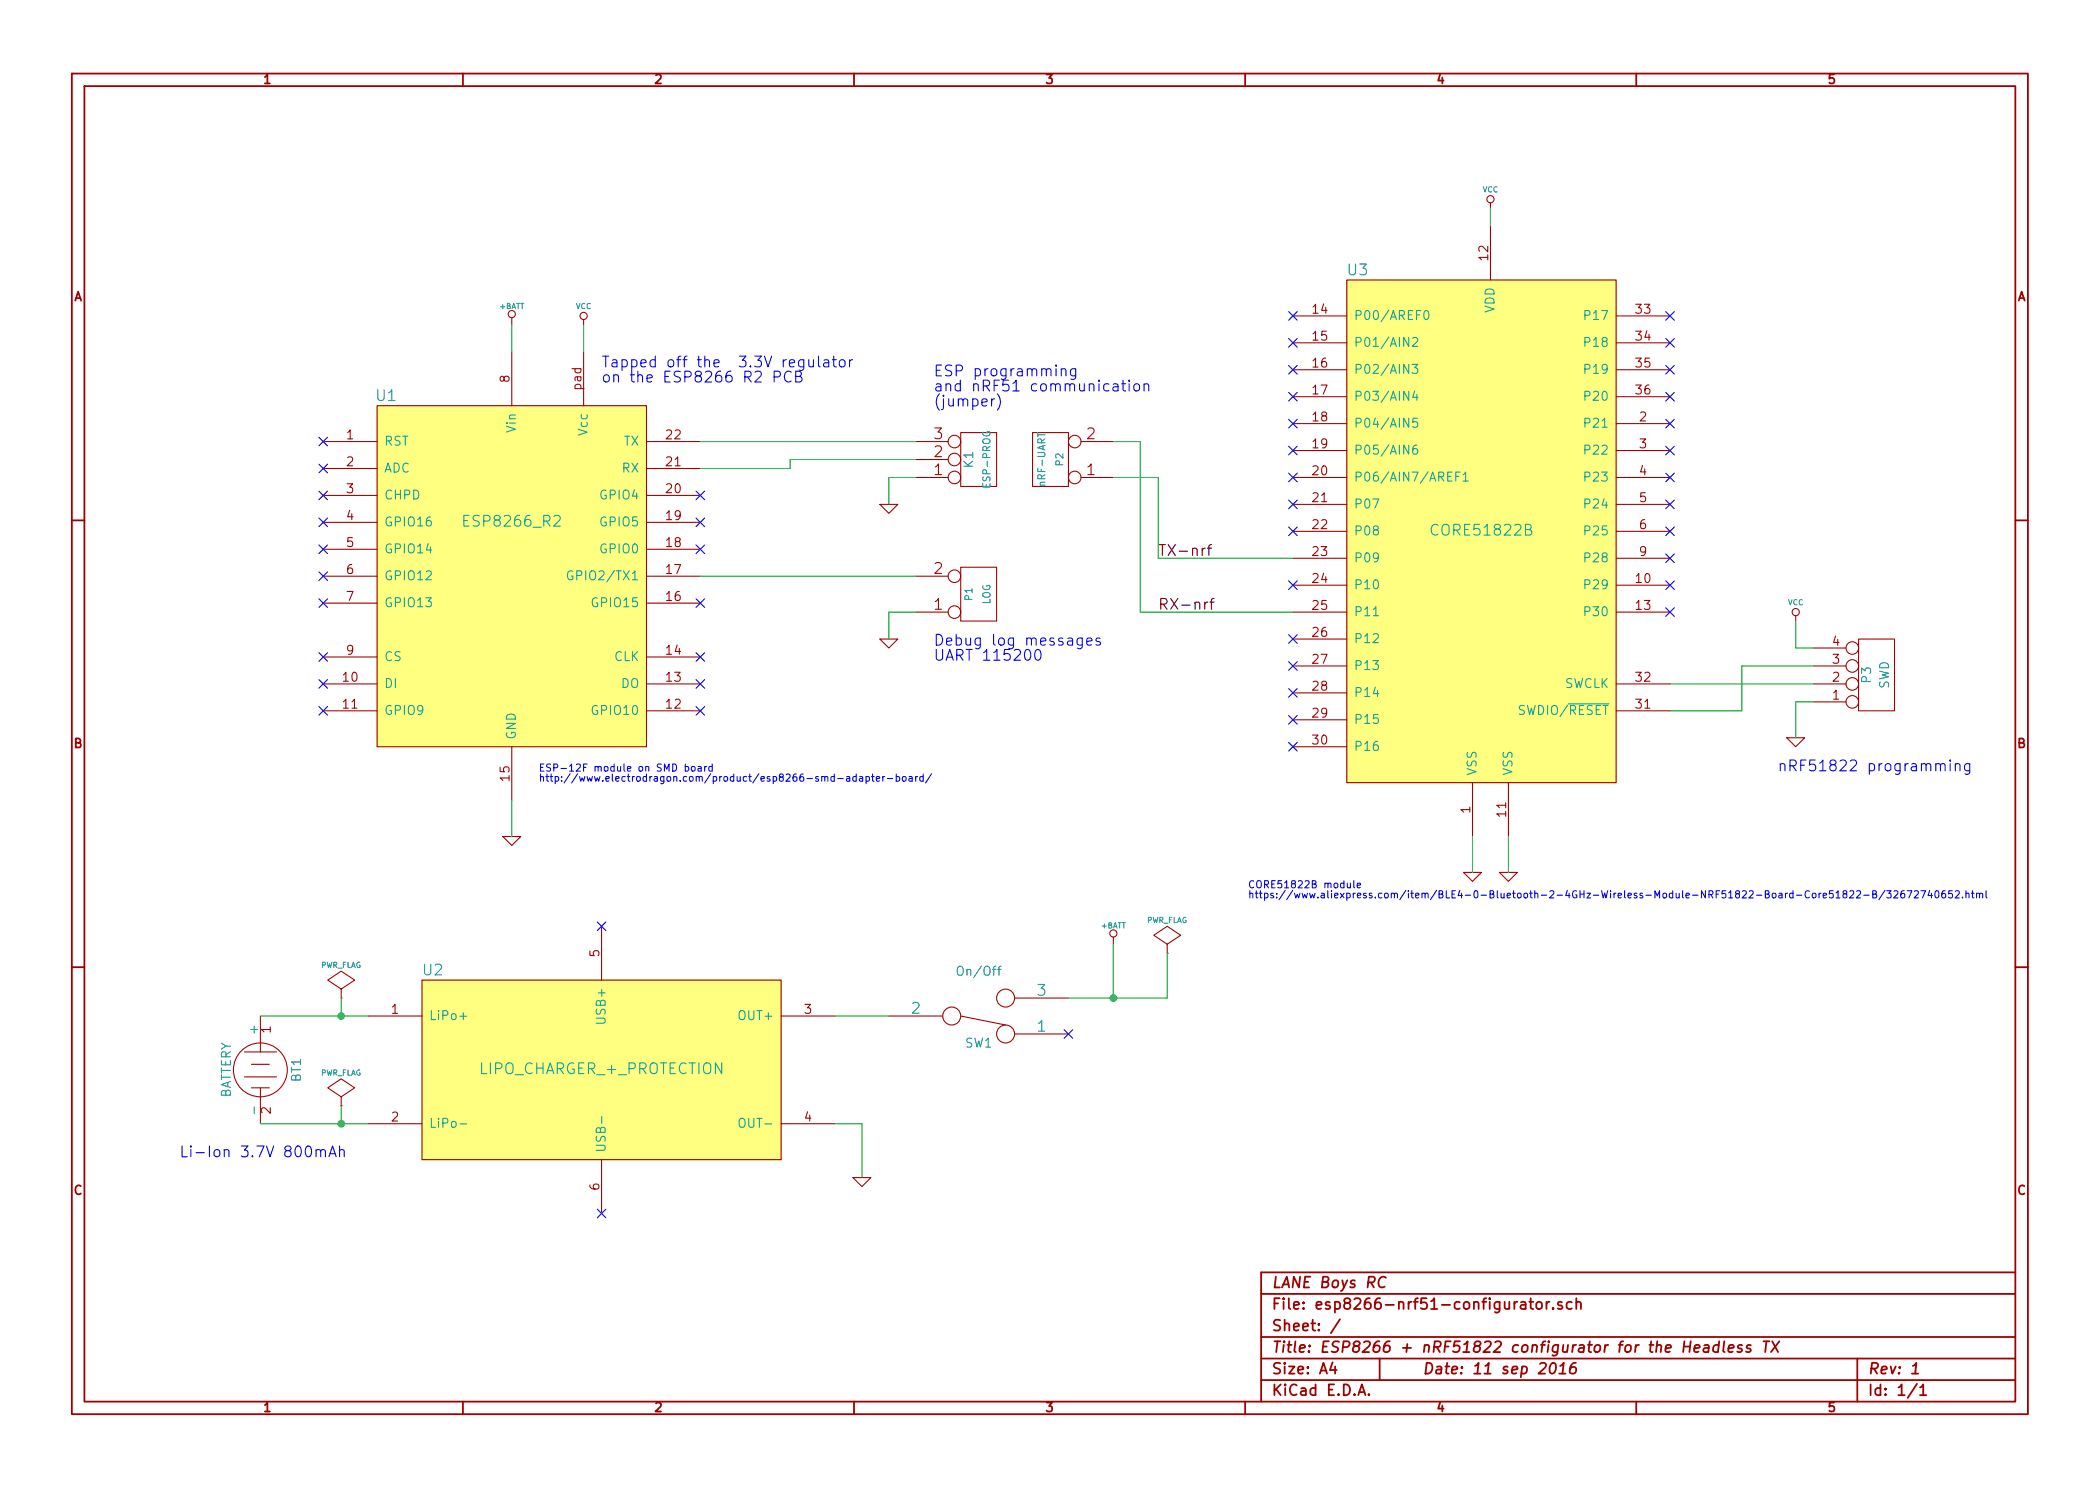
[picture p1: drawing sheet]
EESchema Schematic File Version 2
LIBS:WLA-ESP8266-modules
LIBS:WLA-nrf51822-module
LIBS:WLA-power
LIBS:power
LIBS:device
LIBS:transistors
LIBS:conn
LIBS:linear
LIBS:regul
LIBS:74xx
LIBS:cmos4000
LIBS:adc-dac
LIBS:memory
LIBS:xilinx
LIBS:special
LIBS:microcontrollers
LIBS:dsp
LIBS:microchip
LIBS:analog_switches
LIBS:motorola
LIBS:texas
LIBS:intel
LIBS:audio
LIBS:interface
LIBS:digital-audio
LIBS:philips
LIBS:display
LIBS:cypress
LIBS:siliconi
LIBS:opto
LIBS:atmel
LIBS:contrib
LIBS:valves
EELAYER 27 0
EELAYER END
$Descr A4 11693 8268
encoding utf-8
Sheet 1 1
Title "ESP8266 + nRF51822 configurator for the Headless TX"
Date "11 sep 2016"
Rev "1"
Comp "LANE Boys RC"
Comment1 ""
Comment2 ""
Comment3 ""
Comment4 ""
$EndDescr
$Comp
L CORE51822B U3
U 1 1
P 8300 2950
F 0 "U3" H 7500 4400 60  0000 L CNN
F 1 "CORE51822B" H 8250 2950 60  0000 C CNN
F 2 "~" H 8350 3750 60  0000 C CNN
F 3 "~" H 8350 3750 60  0000 C CNN
	1    8300 2950
	1    0    0    -1  
$EndComp
$Comp
L LIPO_CHARGER_+_PROTECTION U2
U 1 1
P 3350 5950
F 0 "U2" H 2350 6500 60  0000 L CNN
F 1 "LIPO_CHARGER_+_PROTECTION" H 3350 5950 60  0000 C CNN
F 2 "~" H 3350 5950 60  0000 C CNN
F 3 "~" H 3350 5950 60  0000 C CNN
	1    3350 5950
	1    0    0    -1  
$EndComp
$Comp
L SWITCH_INV SW1
U 1 1
P 5450 5650
F 0 "SW1" H 5450 5800 50  0000 C CNN
F 1 "On/Off" H 5450 5400 50  0000 C CNN
F 2 "~" H 5450 5650 60  0000 C CNN
F 3 "~" H 5450 5650 60  0000 C CNN
	1    5450 5650
	1    0    0    1   
$EndComp
$Comp
L BATTERY BT1
U 1 1
P 1450 5950
F 0 "BT1" H 1450 6150 50  0000 C CNN
F 1 "BATTERY" H 1450 5760 50  0000 C CNN
F 2 "~" H 1450 5950 60  0000 C CNN
F 3 "~" H 1450 5950 60  0000 C CNN
	1    1450 5950
	0    1    1    0   
$EndComp
Wire Wire Line
	1450 5650 1900 5650
Wire Wire Line
	1900 5650 2050 5650
Wire Wire Line
	1450 6250 1900 6250
Wire Wire Line
	1900 6250 2050 6250
Wire Wire Line
	4650 5650 4950 5650
$Comp
L GND #PWR01
U 1 1
P 8200 4850
F 0 "#PWR01" H 8200 4850 30  0001 C CNN
F 1 "GND" H 8200 4780 30  0001 C CNN
F 2 "" H 8200 4850 60  0000 C CNN
F 3 "" H 8200 4850 60  0000 C CNN
	1    8200 4850
	1    0    0    -1  
$EndComp
$Comp
L GND #PWR02
U 1 1
P 4800 6550
F 0 "#PWR02" H 4800 6550 30  0001 C CNN
F 1 "GND" H 4800 6480 30  0001 C CNN
F 2 "" H 4800 6550 60  0000 C CNN
F 3 "" H 4800 6550 60  0000 C CNN
	1    4800 6550
	1    0    0    -1  
$EndComp
Wire Wire Line
	4650 6250 4800 6250
Wire Wire Line
	4800 6250 4800 6550
Wire Wire Line
	8200 4650 8200 4850
$Comp
L GND #PWR03
U 1 1
P 8400 4850
F 0 "#PWR03" H 8400 4850 30  0001 C CNN
F 1 "GND" H 8400 4780 30  0001 C CNN
F 2 "" H 8400 4850 60  0000 C CNN
F 3 "" H 8400 4850 60  0000 C CNN
	1    8400 4850
	1    0    0    -1  
$EndComp
Wire Wire Line
	8400 4650 8400 4850
$Comp
L VCC #PWR04
U 1 1
P 8300 1150
F 0 "#PWR04" H 8300 1250 30  0001 C CNN
F 1 "VCC" H 8300 1250 30  0000 C CNN
F 2 "" H 8300 1150 60  0000 C CNN
F 3 "" H 8300 1150 60  0000 C CNN
	1    8300 1150
	1    0    0    -1  
$EndComp
Wire Wire Line
	8300 1150 8300 1250
$Comp
L CONN_4 P3
U 1 1
P 10450 3750
F 0 "P3" V 10400 3750 50  0000 C CNN
F 1 "SWD" V 10500 3750 50  0000 C CNN
F 2 "" H 10450 3750 60  0000 C CNN
F 3 "" H 10450 3750 60  0000 C CNN
	1    10450 3750
	1    0    0    1   
$EndComp
$Comp
L CONN_3 K1
U 1 1
P 5450 2550
F 0 "K1" V 5400 2550 50  0000 C CNN
F 1 "ESP-PROG" V 5500 2550 40  0000 C CNN
F 2 "" H 5450 2550 60  0000 C CNN
F 3 "" H 5450 2550 60  0000 C CNN
	1    5450 2550
	1    0    0    1   
$EndComp
$Comp
L CONN_2 P2
U 1 1
P 5850 2550
F 0 "P2" V 5800 2550 40  0000 C CNN
F 1 "nRF-UART" V 5900 2550 40  0000 C CNN
F 2 "" H 5850 2550 60  0000 C CNN
F 3 "" H 5850 2550 60  0000 C CNN
	1    5850 2550
	-1   0    0    1   
$EndComp
$Comp
L CONN_2 P1
U 1 1
P 5450 3300
F 0 "P1" V 5400 3300 40  0000 C CNN
F 1 "LOG" V 5500 3300 40  0000 C CNN
F 2 "" H 5450 3300 60  0000 C CNN
F 3 "" H 5450 3300 60  0000 C CNN
	1    5450 3300
	1    0    0    1   
$EndComp
$Comp
L GND #PWR05
U 1 1
P 2850 4650
F 0 "#PWR05" H 2850 4650 30  0001 C CNN
F 1 "GND" H 2850 4580 30  0001 C CNN
F 2 "" H 2850 4650 60  0000 C CNN
F 3 "" H 2850 4650 60  0000 C CNN
	1    2850 4650
	1    0    0    -1  
$EndComp
$Comp
L ESP8266_R2 U1
U 1 1
P 2850 3200
F 0 "U1" H 2150 4200 60  0000 C CNN
F 1 "ESP8266_R2" H 2850 3500 60  0000 C CNN
F 2 "" H 2850 3250 60  0000 C CNN
F 3 "" H 2850 3250 60  0000 C CNN
	1    2850 3200
	1    0    0    -1  
$EndComp
$Comp
L +BATT #PWR06
U 1 1
P 6200 5250
F 0 "#PWR06" H 6200 5200 20  0001 C CNN
F 1 "+BATT" H 6200 5350 30  0000 C CNN
F 2 "" H 6200 5250 60  0000 C CNN
F 3 "" H 6200 5250 60  0000 C CNN
	1    6200 5250
	1    0    0    -1  
$EndComp
$Comp
L +BATT #PWR07
U 1 1
P 2850 1800
F 0 "#PWR07" H 2850 1750 20  0001 C CNN
F 1 "+BATT" H 2850 1900 30  0000 C CNN
F 2 "" H 2850 1800 60  0000 C CNN
F 3 "" H 2850 1800 60  0000 C CNN
	1    2850 1800
	1    0    0    -1  
$EndComp
Wire Wire Line
	2850 1800 2850 1950
$Comp
L VCC #PWR08
U 1 1
P 3250 1800
F 0 "#PWR08" H 3250 1900 30  0001 C CNN
F 1 "VCC" H 3250 1900 30  0000 C CNN
F 2 "" H 3250 1800 60  0000 C CNN
F 3 "" H 3250 1800 60  0000 C CNN
	1    3250 1800
	1    0    0    -1  
$EndComp
Wire Wire Line
	3250 1800 3250 1950
Wire Wire Line
	2850 4450 2850 4650
Wire Wire Line
	6200 5250 6200 5550
Wire Wire Line
	5950 5550 6200 5550
Wire Wire Line
	6200 5550 6500 5550
$Comp
L VCC #PWR09
U 1 1
P 10000 3450
F 0 "#PWR09" H 10000 3550 30  0001 C CNN
F 1 "VCC" H 10000 3550 30  0000 C CNN
F 2 "" H 10000 3450 60  0000 C CNN
F 3 "" H 10000 3450 60  0000 C CNN
	1    10000 3450
	1    0    0    -1  
$EndComp
$Comp
L GND #PWR010
U 1 1
P 10000 4100
F 0 "#PWR010" H 10000 4100 30  0001 C CNN
F 1 "GND" H 10000 4030 30  0001 C CNN
F 2 "" H 10000 4100 60  0000 C CNN
F 3 "" H 10000 4100 60  0000 C CNN
	1    10000 4100
	1    0    0    -1  
$EndComp
Wire Wire Line
	10100 3900 10000 3900
Wire Wire Line
	10000 3900 10000 4100
Wire Wire Line
	10100 3600 10000 3600
Wire Wire Line
	10000 3600 10000 3450
$Comp
L GND #PWR011
U 1 1
P 4950 2800
F 0 "#PWR011" H 4950 2800 30  0001 C CNN
F 1 "GND" H 4950 2730 30  0001 C CNN
F 2 "" H 4950 2800 60  0000 C CNN
F 3 "" H 4950 2800 60  0000 C CNN
	1    4950 2800
	1    0    0    -1  
$EndComp
$Comp
L GND #PWR012
U 1 1
P 4950 3550
F 0 "#PWR012" H 4950 3550 30  0001 C CNN
F 1 "GND" H 4950 3480 30  0001 C CNN
F 2 "" H 4950 3550 60  0000 C CNN
F 3 "" H 4950 3550 60  0000 C CNN
	1    4950 3550
	1    0    0    -1  
$EndComp
Wire Wire Line
	5100 2650 4950 2650
Wire Wire Line
	4950 2650 4950 2800
Wire Wire Line
	3900 3200 5100 3200
Text Notes 3350 2050 0    60   ~ 0
From 3.3V regulator\non the ESP8266 R2 PCB
Text Notes 5200 3600 0    60   ~ 0
Debug log messages\nUART 115200
Text Notes 5200 2100 0    60   ~ 0
ESP programming\nand nRF51 communication\n(jumper)
Wire Wire Line
	7200 3100 6450 3100
Wire Wire Line
	6350 3400 7200 3400
Text Label 6450 3400 0    60   ~ 0
RX-nrf
Text Label 6450 3100 0    60   ~ 0
TX-nrf
Wire Wire Line
	6450 3100 6450 2650
Wire Wire Line
	6450 2650 6200 2650
Wire Wire Line
	6350 3400 6350 2450
Wire Wire Line
	6350 2450 6200 2450
Text Notes 1000 6450 0    60   ~ 0
Li-Ion 3.7V 800mAh
NoConn ~ 3350 5150
NoConn ~ 3350 6750
NoConn ~ 1800 2450
NoConn ~ 1800 2600
NoConn ~ 1800 2750
NoConn ~ 1800 2900
NoConn ~ 1800 3050
NoConn ~ 1800 3200
NoConn ~ 1800 3350
NoConn ~ 1800 3650
NoConn ~ 1800 3800
NoConn ~ 1800 3950
NoConn ~ 3900 3950
NoConn ~ 3900 3800
NoConn ~ 3900 3650
NoConn ~ 3900 3350
NoConn ~ 3900 3050
NoConn ~ 3900 2900
NoConn ~ 3900 2750
NoConn ~ 7200 1750
NoConn ~ 7200 1900
NoConn ~ 7200 2050
NoConn ~ 7200 2200
NoConn ~ 7200 2350
NoConn ~ 7200 2500
NoConn ~ 7200 2650
NoConn ~ 7200 2800
NoConn ~ 7200 2950
NoConn ~ 7200 3250
NoConn ~ 7200 3550
NoConn ~ 7200 3700
NoConn ~ 7200 3850
NoConn ~ 7200 4000
NoConn ~ 7200 4150
NoConn ~ 9300 3400
NoConn ~ 9300 3250
NoConn ~ 9300 3100
NoConn ~ 9300 2950
NoConn ~ 9300 2800
NoConn ~ 9300 2650
NoConn ~ 9300 2500
NoConn ~ 9300 2350
NoConn ~ 9300 2200
NoConn ~ 9300 2050
NoConn ~ 9300 1900
NoConn ~ 9300 1750
$Comp
L PWR_FLAG #FLG013
U 1 1
P 6500 5300
F 0 "#FLG013" H 6500 5395 30  0001 C CNN
F 1 "PWR_FLAG" H 6500 5480 30  0000 C CNN
F 2 "" H 6500 5300 60  0000 C CNN
F 3 "" H 6500 5300 60  0000 C CNN
	1    6500 5300
	-1   0    0    -1  
$EndComp
$Comp
L PWR_FLAG #FLG014
U 1 1
P 1900 6150
F 0 "#FLG014" H 1900 6245 30  0001 C CNN
F 1 "PWR_FLAG" H 1900 6330 30  0000 C CNN
F 2 "" H 1900 6150 60  0000 C CNN
F 3 "" H 1900 6150 60  0000 C CNN
	1    1900 6150
	-1   0    0    -1  
$EndComp
$Comp
L PWR_FLAG #FLG015
U 1 1
P 1900 5550
F 0 "#FLG015" H 1900 5645 30  0001 C CNN
F 1 "PWR_FLAG" H 1900 5730 30  0000 C CNN
F 2 "" H 1900 5550 60  0000 C CNN
F 3 "" H 1900 5550 60  0000 C CNN
	1    1900 5550
	-1   0    0    -1  
$EndComp
Wire Wire Line
	1900 5550 1900 5650
Connection ~ 1900 5650
Wire Wire Line
	1900 6150 1900 6250
Connection ~ 1900 6250
Wire Wire Line
	6500 5550 6500 5300
Connection ~ 6200 5550
Wire Wire Line
	3900 2450 5100 2450
Wire Wire Line
	5100 2550 4400 2550
Wire Wire Line
	4400 2550 4400 2600
Wire Wire Line
	4400 2600 3900 2600
Wire Wire Line
	5100 3400 4950 3400
Wire Wire Line
	4950 3400 4950 3550
Text Notes 9900 4300 0    60   ~ 0
nRF51822 programming
NoConn ~ 5950 5750
Text Notes 3000 4300 0    40   ~ 0
ESP-12F module on SMD board\nhttp://www.electrodragon.com/product/esp8266-smd-adapter-board/
Wire Wire Line
	9300 3800 10100 3800
Wire Wire Line
	9300 3950 9700 3950
Wire Wire Line
	9700 3950 9700 3700
Wire Wire Line
	9700 3700 10100 3700
Text Notes 6950 4950 0    40   ~ 0
CORE51822B module\nhttps://www.aliexpress.com/item/BLE4-0-Bluetooth-2-4GHz-Wireless-Module-NRF51822-Board-Core51822-B/32672740652.html
$EndSCHEMATC
